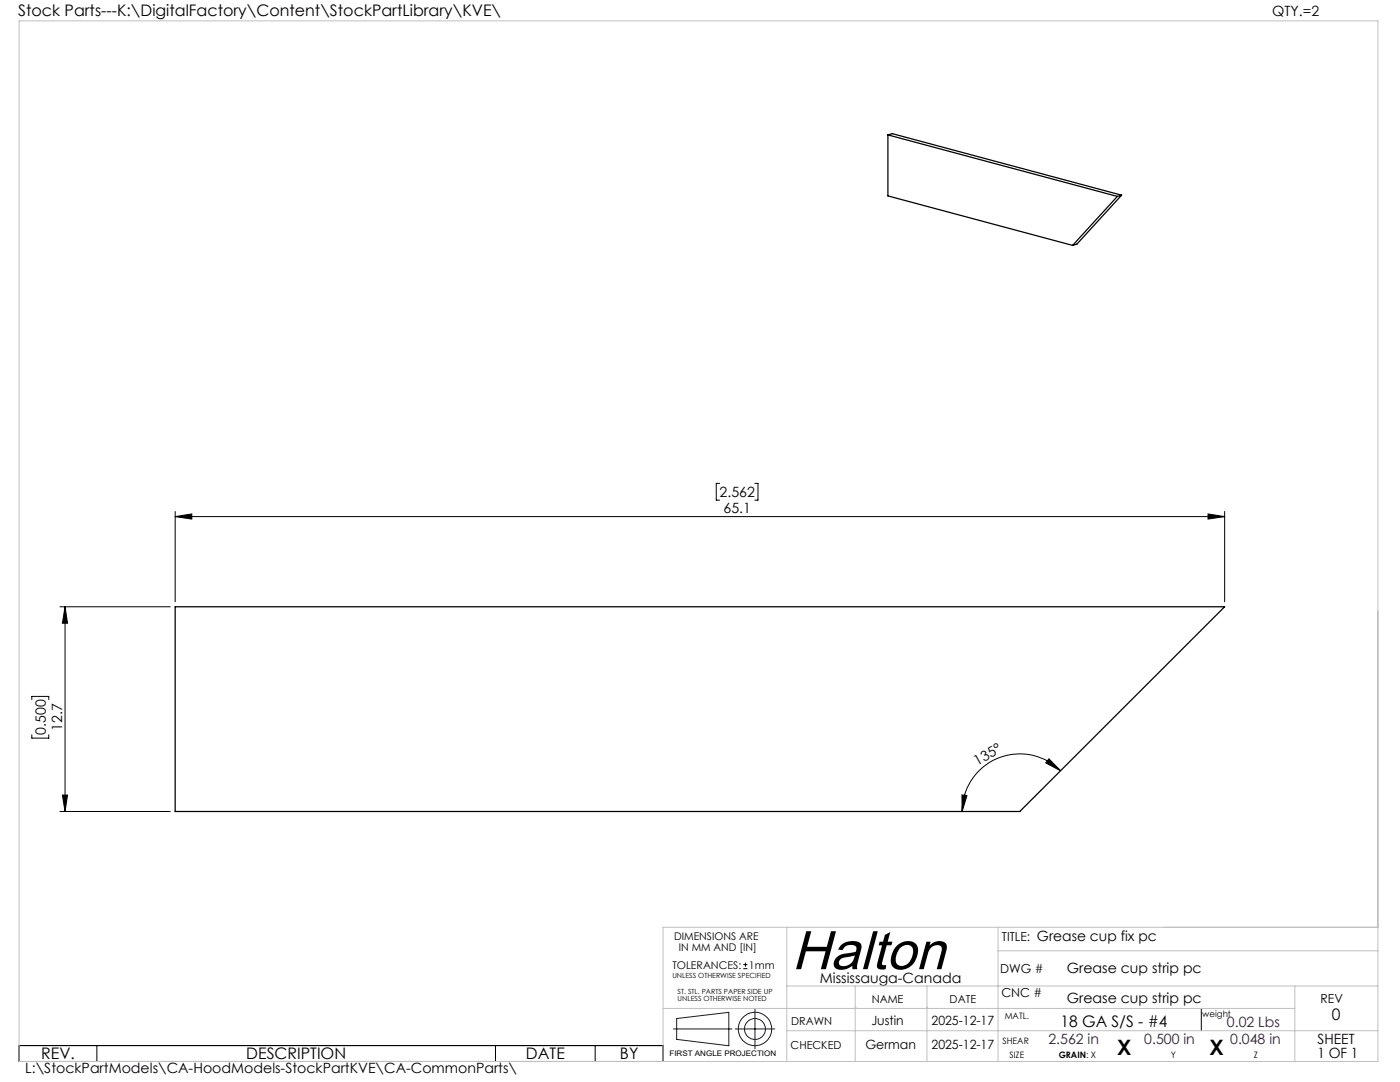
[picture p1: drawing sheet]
<svg xmlns="http://www.w3.org/2000/svg" width="279mm" height="216mm" viewBox="0 0 279 216" stroke-linecap="round" stroke-linejoin="round" font-family="sans-serif">
<path d="M177.2 26.9l.9-.2 45.7 12.2M177.2 26.9l45.8 12.3M177.2 26.9v12.2l36.9 9.9M223 39.2l-8.9 9.8M223.8 38.9l-.8 .3M223.8 38.9l-8.9 9.8-.8 .3M35 121.1h209.4l-40.9 40.8h-168.5z" fill="none" stroke="#000" stroke-width=".25"/>
<g fill="none" stroke="#000" stroke-width=".2">
<path d="M143.6 96.4h-.7v3.4h.7M150.6 96.4h.7v3.4h-.7M35 103.1l3.3-.5v1zM35 102.1v18M35 103.1h209.4M241.1 102.6l3.3 .5-3.3 .5zM244.4 102.1v18M6.3 139.6v-.6h3.4v.6M12 121.1h22M13 121.1l.5 3.3h-1zM13 121.1v40.8M6.3 146.6v.7h3.4v-.7"/>
<path d="M12.5 158.6h1l-.5 3.3zM192 158.6l1 .2-1 3.1zM209.3 151.4l2.4 2.4-3-1.6zM211.7 153.8a11.5 11.5 0 0 0-12.6-2.5 11.5 11.5 0 0 0-7.1 10.6M12 161.9h22M148.3 193.3h.9M148.3 192.5h.9M148.8 192.1v.8M3.8 208.6h128.5v3.2h-128.5zM19.3 208.6v3.2M98.9 208.6v3.2M118.8 208.6v3.2"/>
<path d="M239.7 201.2v4.5"/>
</g>
<g fill="none" stroke="#191924" stroke-width=".2">
<path d="M134.4 205.3h11.7M135 203.2l10.5-1.2v6.7l-10.5-1.3zM146.7 205.3h7.9M150.7 201.4v7.9"/>
<circle cx="150.7" cy="205.3" r="2.09"/>
<circle cx="150.7" cy="205.3" r="3.3"/>
</g>
<path d="M3.8 4.2h271.2v207.6h-271.2zM157 196.7h118M157 185v26.8M170.7 196.7v15.1M185 196.7v15.1M199.2 185v26.8M199.2 189.7h75.8M258.4 196.7v15.1M275 185h-142.7v26.8M132.3 201.2h126.1M157 205.7h118M170.7 201h.1" fill="none" stroke="#c0c0c0" stroke-width=".2"/>
<g fill="#000">
<path d="M35 103.1l3.3-.5v1zM241.1 102.6l3.3 .5-3.3 .5z"/>
<path d="M13 121.1l.5 3.3h-1zM12.5 158.6h1l-.5 3.3z"/>
<path d="M209.3 151.4l2.4 2.4-3-1.6zM192 158.6l1 .2-1 3.1z"/>
</g>
<text font-size="11" x="158" y="193.4">Halton</text>
<g font-size="4.2">
<text x="223" y="210.4">X</text>
<text x="241.4" y="210.4">X</text>
</g>
<g font-size="3.2">
<text x="3.6" y="3.3">Stock Parts---K:\DigitalFactory\Content\StockPartLibrary\KVE\</text>
<text x="265.8" y="203.5">0</text>
<text x="211.6" y="204.9">18 GA S/S - #4</text>
<text x="8.2" y="211.4">REV.</text>
<text x="49.2" y="211.4">DESCRIPTION</text>
<text x="105" y="211.4">DATE</text>
<text x="123.7" y="211.4">BY</text>
</g>
<g font-size="2.8">
<text x="253.9" y="3.3">QTY.=2</text>
<text x="143.6" y="99.2">2.562</text>
<text x="144.4" y="102.4">65.1</text>
<text x="9.1" y="146.6" transform="rotate(-90 9.1 146.6)">0.500</text>
<text x="12.4" y="145.8" transform="rotate(-90 12.4 145.8)">12.7</text>
<text x="195" y="152.8" transform="rotate(-30 195 152.8)">135°</text>
<text x="206.9" y="187.8">Grease cup fix pc</text>
<text x="163.6" y="196.1">Mississauga-Canada</text>
<text x="212.9" y="194.1">Grease cup strip pc</text>
<text x="212.9" y="200.1">Grease cup strip pc</text>
<text x="263" y="208.3">SHEET</text>
<text x="5" y="214.1">L:\StockPartModels\CA-HoodModels-StockPartKVE\CA-CommonParts\</text>
<text x="262.9" y="211.1">1 OF 1</text>
</g>
<g font-size="2.8" fill="#400040">
<text x="209.2" y="208.3">2.562 in</text>
<text x="228.4" y="208.3">0.500 in</text>
<text x="244.9" y="204.9">0.02 Lbs</text>
<text x="245.5" y="208.3">0.048 in</text>
</g>
<g font-size="2.5">
<text x="200" y="187.8">TITLE:</text>
<text x="199.6" y="194.1">DWG #</text>
<text x="199.9" y="198.9">CNC #</text>
<text x="263.5" y="200.1">REV</text>
<text x="172.7" y="209.3">German</text>
<text x="173.9" y="204.6">Justin</text>
<text x="185.9" y="204.6">2025-12-17</text>
<text x="185.9" y="209.3">2025-12-17</text>
</g>
<g font-size="2.2">
<text x="174" y="200.1">NAME</text>
<text x="189.5" y="200.1">DATE</text>
<text x="157.8" y="209.3">CHECKED</text>
<text x="157.9" y="204.6">DRAWN</text>
</g>
<g font-size="2.1">
<text x="134.5" y="187.6">DIMENSIONS ARE</text>
<text x="135.5" y="189.7">IN MM AND [IN]</text>
<text x="134.2" y="193.3">TOLERANCES:</text>
<text x="149.5" y="193.3">1mm</text>
</g>
<g font-size="1.8">
<text x="200.5" y="203.3">MATL.</text>
<text x="240" y="202.8">weight</text>
<text x="200.1" y="208.3">SHEAR</text>
<text x="201.5" y="211.1">SIZE</text>
<text x="211.3" y="211.1">GRAIN: X</text>
<text x="233.7" y="211.1">Y</text>
<text x="250.2" y="211.1">Z</text>
</g>
<text font-size="1.5" x="133.6" y="210.7">FIRST ANGLE PROJECTION</text>
<g font-size="1.4">
<text x="134.2" y="195.1">UNLESS OTHERWISE SPECIFIED</text>
<text x="135.2" y="198.3">ST. STL. PARTS PAPER SIDE UP</text>
<text x="135.2" y="199.7">UNLESS OTHERWISE NOTED</text>
</g>
</svg>
